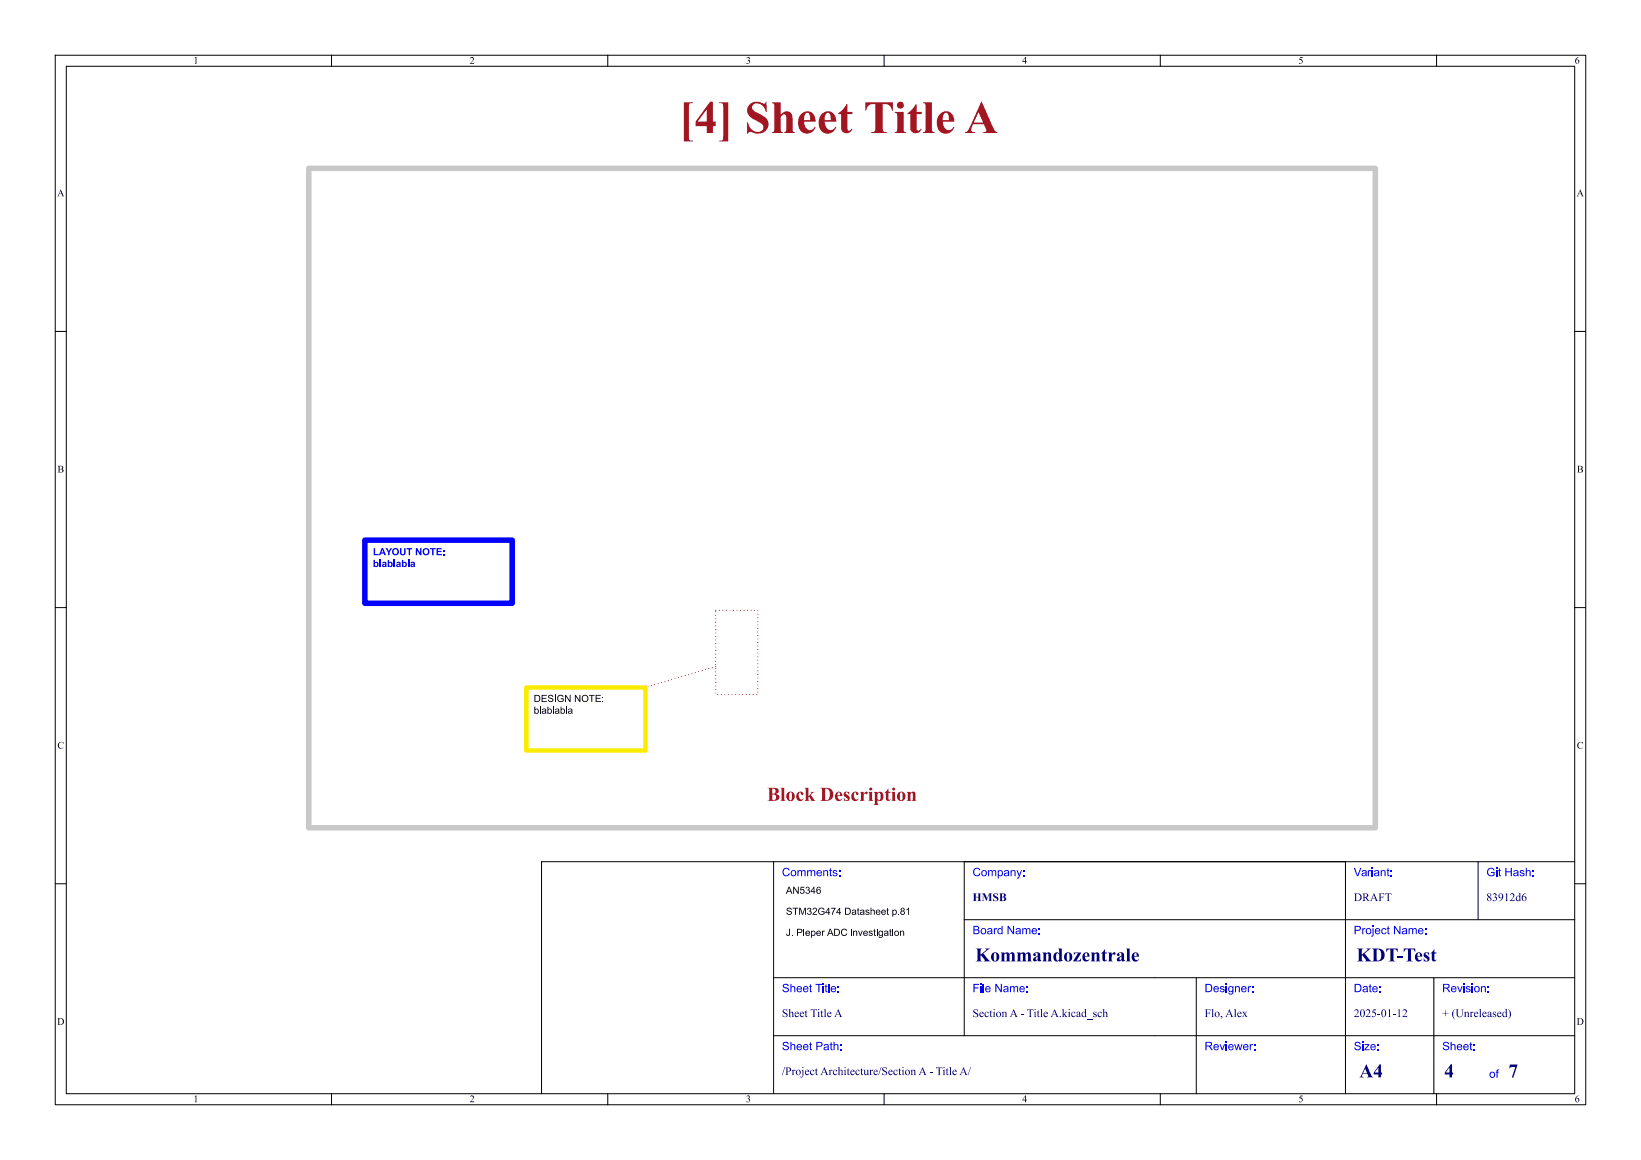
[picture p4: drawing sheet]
<svg xmlns="http://www.w3.org/2000/svg" width="297mm" height="210mm" viewBox="0 0 297 210" stroke-linecap="round" stroke-linejoin="round" font-family="sans-serif">
<g fill="none" stroke="#000" stroke-width=".18">
<path d="M10 10h277v190h-277zM12 12h273v186h-273zM60 10v2M110 10v2M160 10v2M210 10v2M260 10v2M10 60h2M285 60h2M10 110h2M285 110h2M140 156v42"/>
<path d="M174.5 156v31.5M243.5 156v42M267.5 156v10.5M285 156h-187v42M10 160h2M140 177h145M174.5 166.5h110.5M216.5 177v21M259.5 177v21M285 160h2M60 198v2M110 198v2"/>
<path d="M140 187.5h145M160 198v2M210 198v2M260 198v2"/>
</g>
<path d="M129.5 120.7l-12.7 3.8" fill="none" stroke="#f00" stroke-width=".18" stroke-dasharray="0 .6"/>
<path d="M95.2 124.5h21.6v11.4h-21.6z" fill="none" stroke="#faec00" stroke-width=".8"/>
<g fill="#000">
<path d="M96.7 127.9h.2v.5a.42 .42 0 0 1 .6 .4 .42 .42 0 0 1-.6 .3v.1h-.2v-.5h.2a.29 .29 0 0 0 .3 .4 .29 .29 0 0 0 .1-.5l-.2-.2-.2 .3h-.2zM96.7 125.8h.5a.64 .64 0 0 1 .6 .6 .64 .64 0 0 1-.6 .7h-.5v-.2h.5a.49 .49 0 0 0 .4-.5 .49 .49 0 0 0-.4-.4h-.3v.9h-.2zM97.7 127.9h.2v1.3h-.2zM98 125.8h.9v.2h-.7v.3h.7v.2h-.7v.4h.8v.2h-1zM98.2 128.4l.2-.1a.38 .38 0 0 1 .4 .1 .38 .38 0 0 1 0 .4l.1 .4-.2-.1-.4 .1-.2-.1-.1-.1 .6 .1 .1-.3-.7 .2a.48 .48 0 0 1 .7-.4l-.2-.2-.4 .2zM99.3 125.9l.6-.1 .2 .3-.1 .1a.27 .27 0 0 0-.4-.3 .27 .27 0 0 0-.2 .4h.3a.43 .43 0 0 1 .4 .6 .43 .43 0 0 1-.7 .2l-.2-.3 .1-.1a.31 .31 0 0 0 .3 .3 .31 .31 0 0 0 .3-.4l-.6-.3zM99.1 127.9h.1v.5a.42 .42 0 0 1 .7 .4 .42 .42 0 0 1-.7 .3v.1h-.1v-.5h.1a.29 .29 0 0 0 .4 .4 .29 .29 0 0 0 .1-.5l-.3-.2-.2 .3h-.1zM100.1 127.9h.1v1.3h-.1zM100.4 125.8h.2v1.3h-.2zM100.5 128.4l.2-.1a.38 .38 0 0 1 .5 .1 .38 .38 0 0 1 0 .4l.1 .4-.2-.1-.4 .1-.3-.1v-.1l.5 .1 .2-.3-.7 .2a.48 .48 0 0 1 .7-.4l-.2-.2-.5 .2zM101 126l.7-.2 .2 .2 .1 .2h-.2a.49 .49 0 0 0-.6-.1 .49 .49 0 0 0-.1 .7 .49 .49 0 0 0 .7 .1l.1-.3h-.4v-.2h.5v.5a.69 .69 0 0 1-1 0 .69 .69 0 0 1 0-.9zM101.5 127.9h.1v.5a.42 .42 0 0 1 .7 .4 .42 .42 0 0 1-.7 .3v.1h-.1v-.5h.1a.29 .29 0 0 0 .4 .4 .29 .29 0 0 0 .1-.5l-.3-.2-.2 .3h-.1z"/>
<path d="M102.3 125.8h.1l.7 1v-1h.2v1.3h-.2l-.7-1v1h-.1zM102.4 127.9h.2v1.3h-.2zM102.9 128.4l.2-.1a.38 .38 0 0 1 .4 .1 .38 .38 0 0 1 .1 .4v.4l-.2-.1-.4 .1-.2-.1v-.1l.5 .1 .1-.3-.6 .2a.48 .48 0 0 1 .6-.4l-.1-.2-.5 .2zM104 125.8h.2l.7 1v-1h.1v1.3h-.1l-.7-1v1h-.2zM105.4 126a.63 .63 0 0 1 1 .1 .63 .63 0 0 1-.3 .9 .63 .63 0 0 1-.8-.5h.2a.48 .48 0 0 0 .7 .4 .48 .48 0 0 0 0-.9h-.5l-.2 .2v.3h-.2zM106.6 125.8h1v.2h-.4v1.1h-.2v-1.1h-.4zM107.8 125.8h.9v.2h-.7v.3h.7v.2h-.7v.4h.7v.2h-.9zM109 126.2h.2v.1h-.2zM109 126.9h.2v.2h-.2z"/>
</g>
<path d="M66 97.8h26.7v11.4h-26.7z" fill="none" stroke="#00f" stroke-width="1"/>
<g fill="#00f">
<path d="M67.6 99.3h.3v1h.6v.2h-.9z"/>
<path d="M69.1 99.2h.2l.6 1.3h-.3l-.1-.3h-.5l-.1 .3h-.3l.2-.5h.6l-.2-.5-.2 .5h-.2z"/>
<path d="M69.8 99.2h.3l.3 .5 .3-.5h.3l-.5 .8v.5h-.3v-.5z"/>
<path d="M71.1 99.4a.64 .64 0 0 1 1 .1 .64 .64 0 0 1-.3 .9 .64 .64 0 0 1-.8-.5h.2a.39 .39 0 0 0 .5 .4 .39 .39 0 0 0 .2-.6l-.2-.2-.2-.1-.2 .2-.1 .3h-.2z"/>
<path d="M72.4 99.2h.3v.7a.27 .27 0 0 0 .2 .4 .27 .27 0 0 0 .3-.4v-.7h.2v.9a.51 .51 0 0 1-.5 .4 .51 .51 0 0 1-.5-.4z"/>
<path d="M73.6 99.2h1v.3h-.4v1h-.2v-1h-.4z"/>
<path d="M75.3 99.2h.2l.5 .9v-.9h.3v1.3h-.3l-.5-.8v.8h-.2z"/>
<path d="M76.7 99.4a.64 .64 0 0 1 1 .1 .64 .64 0 0 1-.4 .9 .64 .64 0 0 1-.8-.5h.3a.39 .39 0 0 0 .5 .4 .39 .39 0 0 0 .1-.6l-.1-.2-.3-.1-.2 .2v.3h-.3z"/>
<path d="M77.8 99.2h1v.3h-.3v1h-.3v-1h-.4z"/>
<path d="M79 99.2h1v.3h-.7v.2h.6v.2h-.6v.4h.7v.2h-1z"/>
<path d="M80.2 99.6h.3v.2h-.3z"/>
<path d="M80.2 100.3h.3v.2h-.3z"/>
<path d="M67.6 101.4h.3v.4a.42 .42 0 0 1 .5 .1 .42 .42 0 0 1 0 .6 .42 .42 0 0 1-.6 0v.1h-.2v-.4h.3v.2a.23 .23 0 0 0 .3-.1 .23 .23 0 0 0 0-.3 .23 .23 0 0 0-.3 0v.2h-.3z"/>
<path d="M68.7 101.4h.2v1.2h-.2z"/>
<path d="M69.2 101.8l.4-.1 .3 .1 .1 .8h-.8l-.1-.2 .5 .1 .1-.2-.6 .1 .2-.2 .4-.2-.1-.1-.4 .1z"/>
<path d="M70.2 101.4h.2v.4a.42 .42 0 0 1 .6 .1 .42 .42 0 0 1 0 .6 .42 .42 0 0 1-.6 0v.1h-.2v-.4h.2l.1 .2a.23 .23 0 0 0 .3-.1 .23 .23 0 0 0 0-.3 .23 .23 0 0 0-.4 0v.2h-.2z"/>
<path d="M71.3 101.4h.2v1.2h-.2z"/>
<path d="M71.8 101.8l.3-.1 .4 .1 .1 .8h-.8l-.1-.2 .4 .1 .2-.2-.6 .1 .1-.2 .5-.2-.1-.1-.5 .1z"/>
<path d="M72.7 101.4h.3v.4a.42 .42 0 0 1 .6 .1 .42 .42 0 0 1-.1 .6 .42 .42 0 0 1-.5 0v.1h-.3v-.4h.3v.2a.23 .23 0 0 0 .3-.1 .23 .23 0 0 0 0-.3 .23 .23 0 0 0-.3 0v.2h-.3z"/>
<path d="M73.8 101.4h.3v1.2h-.3z"/>
<path d="M74.4 101.8l.3-.1 .3 .1 .1 .8h-.7l-.1-.2 .4 .1 .1-.2-.5 .1 .1-.2 .4-.2-.1-.1-.4 .1z"/>
</g>
<path d="M129.5 110.5h7.7v15.2h-7.7z" fill="none" stroke="#f00" stroke-width=".18" stroke-dasharray="0 .6"/>
<path d="M55.9 30.5h193v119.4h-193z" fill="none" stroke="#c8c8c8" stroke-width="1"/>
<text font-size="8.4" fill="#a21622" x="122.9" y="26.3">[4] SheetTitle A</text>
<text font-size="3.5" fill="#a21622" x="138.8" y="145.4">BlockDescription</text>
<g font-size="3.5" fill="#00007f">
<text x="176.5" y="174.9">Kommandozentrale</text>
<text x="245.5" y="174.9">KDT-Test</text>
<text x="246" y="195.9">A4</text>
<text x="261.4" y="196">4</text>
<text x="273" y="196">7</text>
</g>
<g font-size="2.1" fill="#00f">
<text x="141.5" y="159.2">Comments:</text>
<text x="176" y="159.2">Company:</text>
<text x="245" y="159.2">Variant:</text>
<text x="269" y="159.2">Git Hash:</text>
<text x="176" y="169.7">Board Name:</text>
<text x="245" y="169.7">Project Name:</text>
<text x="141.5" y="180.2">Sheet Title:</text>
<text x="176" y="180.2">File Name:</text>
<text x="218" y="180.2">Designer:</text>
<text x="245" y="180.2">Date:</text>
<text x="261" y="180.2">Revision:</text>
<text x="141.5" y="190.7">Sheet Path:</text>
<text x="218" y="190.7">Reviewer:</text>
<text x="245" y="190.7">Size:</text>
<text x="261" y="190.7">Sheet:</text>
<text x="269.5" y="195.7">of</text>
</g>
<g font-size="2.1" fill="#00007f">
<text x="176" y="163.7">HMSB</text>
<text x="245" y="163.7">DRAFT</text>
<text x="269" y="163.7">83912d6</text>
<text x="141.5" y="184.7">SheetTitle A</text>
<text x="176" y="184.7">SectionA - Title A.kicad_sch</text>
<text x="218" y="184.7">Flo, Alex</text>
<text x="245" y="184.7">2025-01-12</text>
<text x="261" y="184.7">+ (Unreleased)</text>
<text x="141.5" y="195.2">/ProjectArchitecture/SectionA - Title A/</text>
</g>
<g font-size="1.8">
<text x="35" y="12">1</text>
<text x="85" y="12">2</text>
<text x="135" y="12">3</text>
<text x="185" y="12">4</text>
<text x="235" y="12">5</text>
<text x="285" y="12">6</text>
<text x="10.3" y="36">A</text>
<text x="285.3" y="36">A</text>
<text x="10.4" y="86">B</text>
<text x="285.4" y="86">B</text>
<text x="10.4" y="136">C</text>
<text x="285.4" y="136">C</text>
<text x="142.2" y="165.8">STM32G474 Datasheet p.81</text>
<text x="142.2" y="162">AN5346</text>
<text x="142.2" y="169.6">J. Pieper ADC investigation</text>
<text x="10.3" y="186">D</text>
<text x="285.3" y="186">D</text>
<text x="35" y="200">1</text>
<text x="85" y="200">2</text>
<text x="135" y="200">3</text>
<text x="185" y="200">4</text>
<text x="235" y="200">5</text>
<text x="285" y="200">6</text>
</g>
</svg>
